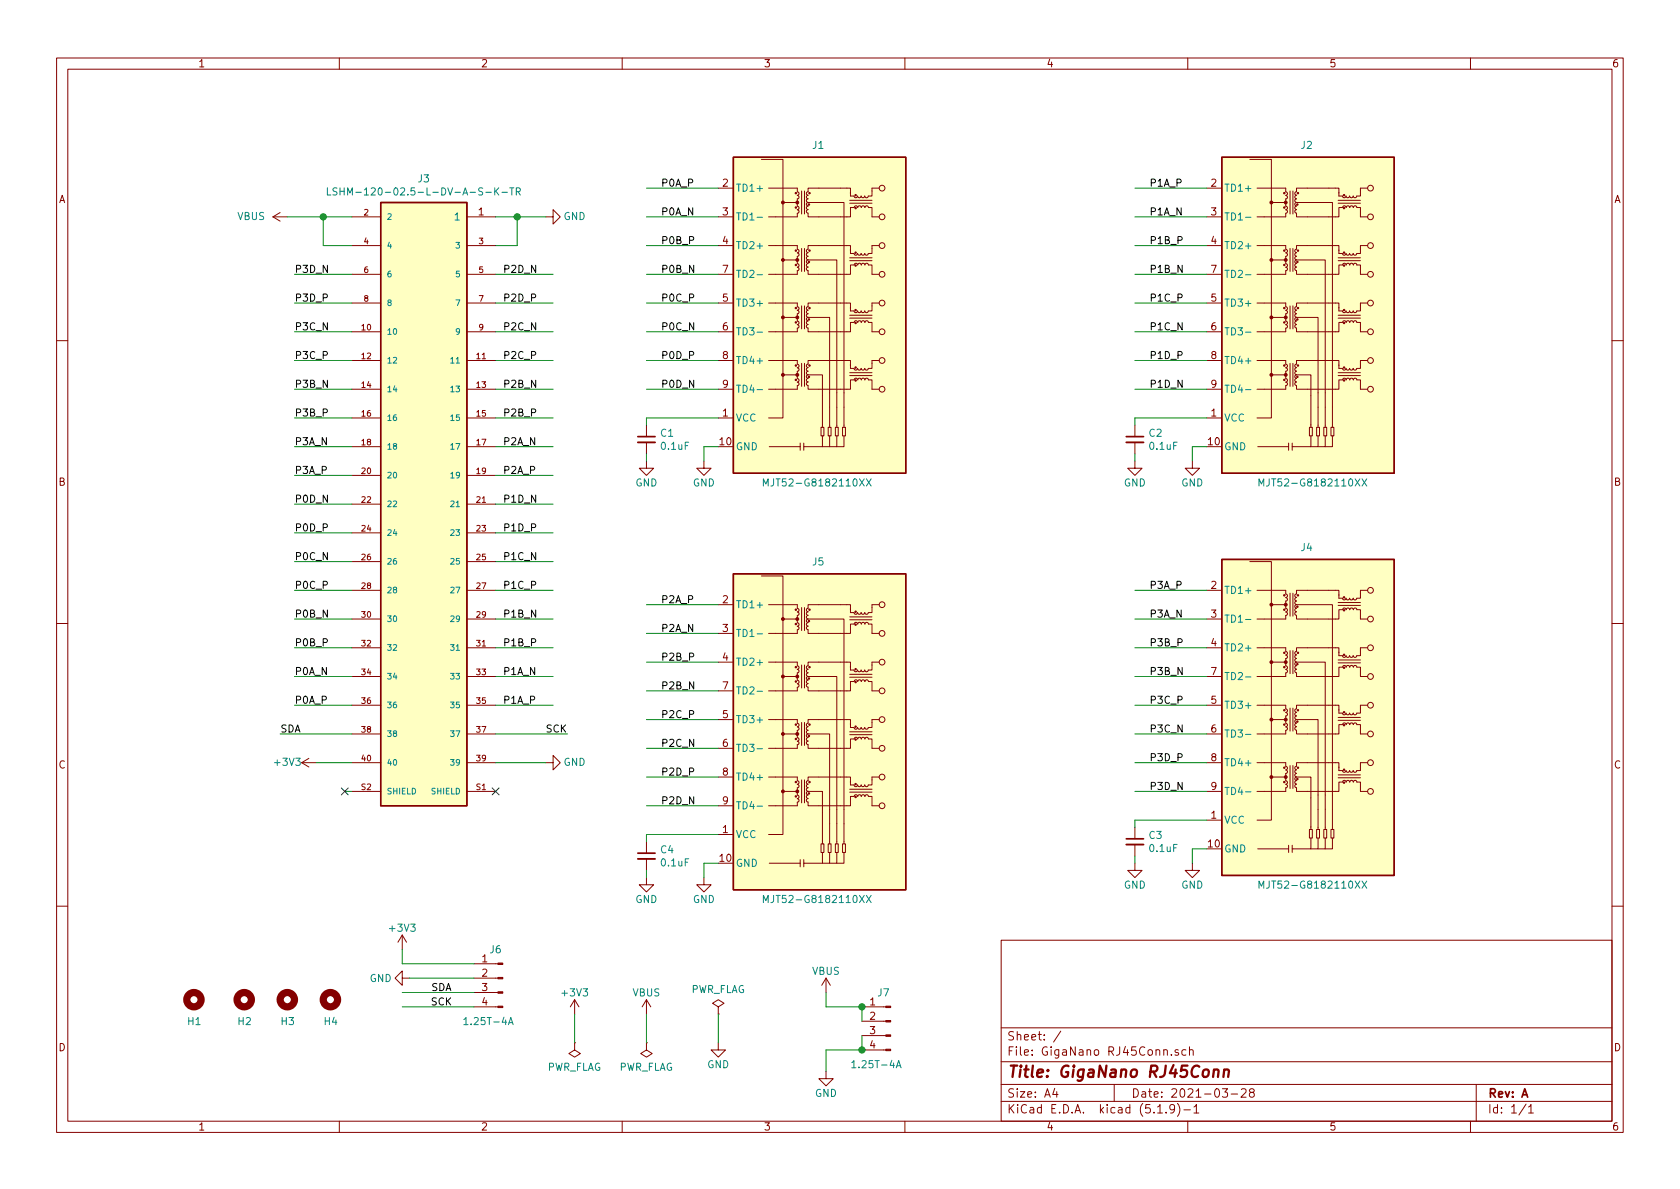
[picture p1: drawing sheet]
EESchema Schematic File Version 4
EELAYER 30 0
EELAYER END
$Descr A4 11693 8268
encoding utf-8
Sheet 1 1
Title "GigaNano RJ45Conn"
Date "2021-03-28"
Rev "A"
Comp ""
Comment1 ""
Comment2 ""
Comment3 ""
Comment4 ""
$EndDescr
Wire Wire Line
	3450 3500 3850 3500
Wire Wire Line
	2450 1900 2050 1900
Wire Wire Line
	3450 3700 3850 3700
Wire Wire Line
	3450 3900 3850 3900
Wire Wire Line
	3450 4100 3850 4100
Wire Wire Line
	3450 4300 3850 4300
Wire Wire Line
	3450 4500 3850 4500
Wire Wire Line
	3450 4700 3850 4700
Wire Wire Line
	3450 4900 3850 4900
Wire Wire Line
	2450 3500 2050 3500
Wire Wire Line
	2450 3700 2050 3700
Wire Wire Line
	2450 3900 2050 3900
Wire Wire Line
	2450 4100 2050 4100
Wire Wire Line
	2450 4300 2050 4300
Wire Wire Line
	2450 4500 2050 4500
Wire Wire Line
	2450 4700 2050 4700
Wire Wire Line
	2450 4900 2050 4900
$Comp
L power:VBUS #PWR?
U 1 1
P 2000 1500
AR Path="/5F03D72F/60735A00" Ref="#PWR?"  Part="1" 
AR Path="/5EFFD3CA/60735A00" Ref="#PWR?"  Part="1" 
AR Path="/60735A00" Ref="#PWR01"  Part="1" 
F 0 "#PWR01" H 2000 1350 50  0001 C CNN
F 1 "VBUS" V 2000 1750 50  0000 C CNN
F 2 "" H 2000 1500 50  0001 C CNN
F 3 "" H 2000 1500 50  0001 C CNN
	1    2000 1500
	0    -1   -1   0   
$EndComp
$Comp
L power:GND #PWR?
U 1 1
P 3800 1500
AR Path="/5F03D72F/60746097" Ref="#PWR?"  Part="1" 
AR Path="/5EFFD3CA/60746097" Ref="#PWR?"  Part="1" 
AR Path="/60746097" Ref="#PWR02"  Part="1" 
F 0 "#PWR02" H 3800 1250 50  0001 C CNN
F 1 "GND" V 3800 1300 50  0000 C CNN
F 2 "" H 3800 1500 50  0001 C CNN
F 3 "" H 3800 1500 50  0001 C CNN
	1    3800 1500
	0    -1   -1   0   
$EndComp
Wire Wire Line
	2450 5500 2400 5500
NoConn ~ 2400 5500
NoConn ~ 3450 5500
Text Label 1950 5100 0    50   ~ 0
SDA
Text Label 3950 5100 2    50   ~ 0
SCK
Wire Wire Line
	2450 5100 1950 5100
$Comp
L power:+3V3 #PWR?
U 1 1
P 2200 5300
AR Path="/5EFE8AAC/6075744F" Ref="#PWR?"  Part="1" 
AR Path="/5F66BF9D/6075744F" Ref="#PWR?"  Part="1" 
AR Path="/5EFFD3CA/6075744F" Ref="#PWR?"  Part="1" 
AR Path="/6075744F" Ref="#PWR07"  Part="1" 
F 0 "#PWR07" H 2200 5150 50  0001 C CNN
F 1 "+3V3" V 2200 5500 50  0000 C CNN
F 2 "" H 2200 5300 50  0001 C CNN
F 3 "" H 2200 5300 50  0001 C CNN
	1    2200 5300
	0    -1   -1   0   
$EndComp
$Comp
L power:GND #PWR?
U 1 1
P 3800 5300
AR Path="/5EFE8AAC/60757455" Ref="#PWR?"  Part="1" 
AR Path="/5F66BF9D/60757455" Ref="#PWR?"  Part="1" 
AR Path="/5EFFD3CA/60757455" Ref="#PWR?"  Part="1" 
AR Path="/60757455" Ref="#PWR08"  Part="1" 
F 0 "#PWR08" H 3800 5050 50  0001 C CNN
F 1 "GND" V 3800 5100 50  0000 C CNN
F 2 "" H 3800 5300 50  0001 C CNN
F 3 "" H 3800 5300 50  0001 C CNN
	1    3800 5300
	0    -1   -1   0   
$EndComp
Wire Wire Line
	3450 5100 3950 5100
Wire Wire Line
	3450 5300 3800 5300
Wire Wire Line
	2200 5300 2450 5300
$Comp
L GigaBloxTLE:LSHM-120-XX.X-X-DV-A-S-K J3
U 1 1
P 2950 3500
F 0 "J3" H 2950 5767 50  0000 C CNN
F 1 "LSHM-120-02.5-L-DV-A-S-K-TR" H 2950 5676 50  0000 C CNN
F 2 "GigaBloxTLE:Samtec_LSHM-120-02.5-L-DV-A-S-TR_P0.50mm_Vertical" H 2950 3500 50  0001 L BNN
F 3 "https://www.samtec.com/products/lshm-120-04.0-l-dv-a-s-k-tr" H 2950 3500 50  0001 L BNN
F 4 "CONN SELF-MATE 40POS SMD GOLD" H 2950 3500 50  0001 C CNN "Description"
F 5 "Samtec Inc." H 2950 3500 50  0001 C CNN "MNF"
F 6 "LSHM-120-02.5-L-DV-A-S-K-TR" H 2950 3500 50  0001 C CNN "MPN"
F 7 "5.263" H 2950 3500 50  0001 C CNN "Price ($)"
F 8 "5.263" H 2950 3500 50  0001 C CNN "Cost @ 100pcs"
F 9 "Mouser" H 2950 3500 50  0001 C CNN "Supplier 1"
	1    2950 3500
	-1   0    0    -1  
$EndComp
Wire Wire Line
	3450 1500 3600 1500
Wire Wire Line
	2450 1500 2250 1500
Wire Wire Line
	2450 1700 2250 1700
Wire Wire Line
	2250 1700 2250 1500
Connection ~ 2250 1500
Wire Wire Line
	2250 1500 2000 1500
Wire Wire Line
	3450 1700 3600 1700
Wire Wire Line
	3600 1700 3600 1500
Connection ~ 3600 1500
Wire Wire Line
	3600 1500 3800 1500
$Comp
L Connector:Conn_01x04_Male J?
U 1 1
P 6200 7100
AR Path="/604C846E/604D0657" Ref="J?"  Part="1" 
AR Path="/604D0657" Ref="J7"  Part="1" 
F 0 "J7" H 6250 7300 50  0000 C CNN
F 1 "1.25T-4A" H 6300 6800 50  0000 C CNN
F 2 "Connector_Molex:Molex_PicoBlade_53047-0410_1x04_P1.25mm_Vertical" H 6200 7100 50  0001 C CNN
F 3 "https://datasheet.lcsc.com/szlcsc/1810221822_BOOMELE-Boom-Precision-Elec-1-25T-4A_C145972.pdf" H 6200 7100 50  0001 C CNN
F 4 "1.25T-4A" H 6200 7100 50  0001 C CNN "MPN"
F 5 "BOOMELE" H 6200 7100 50  0001 C CNN "MNF"
F 6 "MX1.25 Header Male Pin 0.049\"(1.25mm) 4 Through Hole,P=1.25mm Wire To Board / Wire To Wire Connector RoHS" H 6200 7100 50  0001 C CNN "Description"
F 7 "" H 6200 7100 50  0001 C CNN "LCSC MPN"
F 8 "0.0173" H 6200 7100 50  0001 C CNN "Price ($)"
F 9 "C145972" H 6200 7100 50  0001 C CNN "LCSC Part#"
F 10 "0.0173" H 6200 7100 50  0001 C CNN "Cost @ 100pcs"
F 11 "LCSC" H 6200 7100 50  0001 C CNN "Supplier 1"
	1    6200 7100
	-1   0    0    -1  
$EndComp
$Comp
L power:VBUS #PWR?
U 1 1
P 5750 6900
AR Path="/5F03D72F/604D642F" Ref="#PWR?"  Part="1" 
AR Path="/5EFFD3CA/604D642F" Ref="#PWR?"  Part="1" 
AR Path="/604D642F" Ref="#PWR015"  Part="1" 
F 0 "#PWR015" H 5750 6750 50  0001 C CNN
F 1 "VBUS" H 5750 7050 50  0000 C CNN
F 2 "" H 5750 6900 50  0001 C CNN
F 3 "" H 5750 6900 50  0001 C CNN
	1    5750 6900
	1    0    0    -1  
$EndComp
$Comp
L power:GND #PWR?
U 1 1
P 5750 7450
AR Path="/5EFE8AAC/604D79D4" Ref="#PWR?"  Part="1" 
AR Path="/5F66BF9D/604D79D4" Ref="#PWR?"  Part="1" 
AR Path="/5EFFD3CA/604D79D4" Ref="#PWR?"  Part="1" 
AR Path="/604D79D4" Ref="#PWR019"  Part="1" 
F 0 "#PWR019" H 5750 7200 50  0001 C CNN
F 1 "GND" H 5750 7300 50  0000 C CNN
F 2 "" H 5750 7450 50  0001 C CNN
F 3 "" H 5750 7450 50  0001 C CNN
	1    5750 7450
	1    0    0    -1  
$EndComp
Wire Wire Line
	5750 7450 5750 7300
Wire Wire Line
	5750 7300 6000 7300
Wire Wire Line
	5750 7000 6000 7000
Wire Wire Line
	6000 7100 6000 7000
Connection ~ 6000 7000
Wire Wire Line
	6000 7200 6000 7300
Connection ~ 6000 7300
$Comp
L power:+3V3 #PWR?
U 1 1
P 2800 6600
AR Path="/5EFE8AAC/604F6EB4" Ref="#PWR?"  Part="1" 
AR Path="/5F66BF9D/604F6EB4" Ref="#PWR?"  Part="1" 
AR Path="/5EFFD3CA/604F6EB4" Ref="#PWR?"  Part="1" 
AR Path="/604F6EB4" Ref="#PWR013"  Part="1" 
F 0 "#PWR013" H 2800 6450 50  0001 C CNN
F 1 "+3V3" H 2800 6750 50  0000 C CNN
F 2 "" H 2800 6600 50  0001 C CNN
F 3 "" H 2800 6600 50  0001 C CNN
	1    2800 6600
	1    0    0    -1  
$EndComp
Wire Wire Line
	3300 6700 2800 6700
Wire Wire Line
	2800 6700 2800 6600
$Comp
L power:GND #PWR?
U 1 1
P 2850 6800
AR Path="/5EFE8AAC/604FE4B5" Ref="#PWR?"  Part="1" 
AR Path="/5F66BF9D/604FE4B5" Ref="#PWR?"  Part="1" 
AR Path="/5EFFD3CA/604FE4B5" Ref="#PWR?"  Part="1" 
AR Path="/604FE4B5" Ref="#PWR014"  Part="1" 
F 0 "#PWR014" H 2850 6550 50  0001 C CNN
F 1 "GND" V 2850 6600 50  0000 C CNN
F 2 "" H 2850 6800 50  0001 C CNN
F 3 "" H 2850 6800 50  0001 C CNN
	1    2850 6800
	0    1    1    0   
$EndComp
Wire Wire Line
	3300 6800 2850 6800
Text Label 3000 6900 0    50   ~ 0
SDA
Text Label 3150 7000 2    50   ~ 0
SCK
Wire Wire Line
	2800 6900 3300 6900
Wire Wire Line
	2800 7000 3300 7000
$Comp
L Mechanical:MountingHole H1
U 1 1
P 1350 6950
F 0 "H1" H 1300 6800 50  0000 L CNN
F 1 "MountingHole" H 1450 6905 50  0001 L CNN
F 2 "MountingHole:MountingHole_2.2mm_M2_ISO7380_Pad" H 1350 6950 50  0001 C CNN
F 3 "~" H 1350 6950 50  0001 C CNN
F 4 "Mounting hole" H 1350 6950 50  0001 C CNN "Description"
F 5 "DNP" H 1350 6950 50  0001 C CNN "LCSC Part#"
F 6 "DNP" H 1350 6950 50  0001 C CNN "MNF"
F 7 "DNP" H 1350 6950 50  0001 C CNN "MPN"
	1    1350 6950
	1    0    0    -1  
$EndComp
$Comp
L Mechanical:MountingHole H2
U 1 1
P 1700 6950
F 0 "H2" H 1650 6800 50  0000 L CNN
F 1 "MountingHole" H 1800 6905 50  0001 L CNN
F 2 "MountingHole:MountingHole_2.2mm_M2_ISO7380_Pad" H 1700 6950 50  0001 C CNN
F 3 "~" H 1700 6950 50  0001 C CNN
F 4 "Mounting hole" H 1700 6950 50  0001 C CNN "Description"
F 5 "DNP" H 1700 6950 50  0001 C CNN "LCSC Part#"
F 6 "DNP" H 1700 6950 50  0001 C CNN "MNF"
F 7 "DNP" H 1700 6950 50  0001 C CNN "MPN"
	1    1700 6950
	1    0    0    -1  
$EndComp
Text Label 2050 4900 0    50   ~ 0
P0A_P
Text Label 2050 4700 0    50   ~ 0
P0A_N
Text Label 2050 4500 0    50   ~ 0
P0B_P
Text Label 2050 4300 0    50   ~ 0
P0B_N
Text Label 2050 3700 0    50   ~ 0
P0D_P
Text Label 2050 3500 0    50   ~ 0
P0D_N
Text Label 3500 4900 0    50   ~ 0
P1A_P
Text Label 3500 4700 0    50   ~ 0
P1A_N
Text Label 3500 4500 0    50   ~ 0
P1B_P
Text Label 3500 4300 0    50   ~ 0
P1B_N
Text Label 3500 4100 0    50   ~ 0
P1C_P
Text Label 3500 3900 0    50   ~ 0
P1C_N
Text Label 3500 3700 0    50   ~ 0
P1D_P
Text Label 3500 3500 0    50   ~ 0
P1D_N
Text Label 2050 4100 0    50   ~ 0
P0C_P
Text Label 2050 3900 0    50   ~ 0
P0C_N
Text Label 3500 3300 0    50   ~ 0
P2A_P
Text Label 4600 1500 0    50   ~ 0
P0A_N
Text Label 4600 1300 0    50   ~ 0
P0A_P
Text Label 4600 1700 0    50   ~ 0
P0B_P
Text Label 4600 1900 0    50   ~ 0
P0B_N
Text Label 4600 2100 0    50   ~ 0
P0C_P
Text Label 4600 2300 0    50   ~ 0
P0C_N
Text Label 4600 2500 0    50   ~ 0
P0D_P
Text Label 4600 2700 0    50   ~ 0
P0D_N
Text Label 8000 1500 0    50   ~ 0
P1A_N
Text Label 8000 1700 0    50   ~ 0
P1B_P
Text Label 8000 1900 0    50   ~ 0
P1B_N
Text Label 8000 2100 0    50   ~ 0
P1C_P
Text Label 8000 2300 0    50   ~ 0
P1C_N
Text Label 8000 2500 0    50   ~ 0
P1D_P
Text Label 8000 2700 0    50   ~ 0
P1D_N
Text Label 4600 4200 0    50   ~ 0
P2A_P
Text Label 4600 4400 0    50   ~ 0
P2A_N
Text Label 4600 4600 0    50   ~ 0
P2B_P
Text Label 4600 4800 0    50   ~ 0
P2B_N
Text Label 4600 5000 0    50   ~ 0
P2C_P
Text Label 4600 5200 0    50   ~ 0
P2C_N
Text Label 4600 5400 0    50   ~ 0
P2D_P
Text Label 4600 5600 0    50   ~ 0
P2D_N
Text Label 8000 4100 0    50   ~ 0
P3A_P
Text Label 8000 4300 0    50   ~ 0
P3A_N
Text Label 8000 4700 0    50   ~ 0
P3B_N
Text Label 8000 4500 0    50   ~ 0
P3B_P
Text Label 8000 5100 0    50   ~ 0
P3C_N
Text Label 8000 4900 0    50   ~ 0
P3C_P
Text Label 8000 5300 0    50   ~ 0
P3D_P
Wire Wire Line
	5750 6900 5750 7000
$Comp
L power:PWR_FLAG #FLG03
U 1 1
P 4500 7250
F 0 "#FLG03" H 4500 7325 50  0001 C CNN
F 1 "PWR_FLAG" H 4500 7423 50  0000 C CNN
F 2 "" H 4500 7250 50  0001 C CNN
F 3 "~" H 4500 7250 50  0001 C CNN
	1    4500 7250
	-1   0    0    1   
$EndComp
$Comp
L power:PWR_FLAG #FLG01
U 1 1
P 5000 7050
F 0 "#FLG01" H 5000 7125 50  0001 C CNN
F 1 "PWR_FLAG" H 5000 7223 50  0000 C CNN
F 2 "" H 5000 7050 50  0001 C CNN
F 3 "~" H 5000 7050 50  0001 C CNN
	1    5000 7050
	1    0    0    -1  
$EndComp
$Comp
L power:VBUS #PWR?
U 1 1
P 4500 7050
AR Path="/5F03D72F/6049DC41" Ref="#PWR?"  Part="1" 
AR Path="/5EFFD3CA/6049DC41" Ref="#PWR?"  Part="1" 
AR Path="/6049DC41" Ref="#PWR017"  Part="1" 
F 0 "#PWR017" H 4500 6900 50  0001 C CNN
F 1 "VBUS" H 4500 7200 50  0000 C CNN
F 2 "" H 4500 7050 50  0001 C CNN
F 3 "" H 4500 7050 50  0001 C CNN
	1    4500 7050
	1    0    0    -1  
$EndComp
$Comp
L power:GND #PWR?
U 1 1
P 5000 7250
AR Path="/5EFE8AAC/6049E654" Ref="#PWR?"  Part="1" 
AR Path="/5F66BF9D/6049E654" Ref="#PWR?"  Part="1" 
AR Path="/5EFFD3CA/6049E654" Ref="#PWR?"  Part="1" 
AR Path="/6049E654" Ref="#PWR018"  Part="1" 
F 0 "#PWR018" H 5000 7000 50  0001 C CNN
F 1 "GND" H 5000 7100 50  0000 C CNN
F 2 "" H 5000 7250 50  0001 C CNN
F 3 "" H 5000 7250 50  0001 C CNN
	1    5000 7250
	1    0    0    -1  
$EndComp
Wire Wire Line
	4500 7250 4500 7050
Wire Wire Line
	5000 7250 5000 7050
$Comp
L power:+3V3 #PWR?
U 1 1
P 4000 7050
AR Path="/5EFE8AAC/604AD7D4" Ref="#PWR?"  Part="1" 
AR Path="/5F66BF9D/604AD7D4" Ref="#PWR?"  Part="1" 
AR Path="/5EFFD3CA/604AD7D4" Ref="#PWR?"  Part="1" 
AR Path="/604AD7D4" Ref="#PWR016"  Part="1" 
F 0 "#PWR016" H 4000 6900 50  0001 C CNN
F 1 "+3V3" H 4000 7200 50  0000 C CNN
F 2 "" H 4000 7050 50  0001 C CNN
F 3 "" H 4000 7050 50  0001 C CNN
	1    4000 7050
	1    0    0    -1  
$EndComp
$Comp
L power:PWR_FLAG #FLG02
U 1 1
P 4000 7250
F 0 "#FLG02" H 4000 7325 50  0001 C CNN
F 1 "PWR_FLAG" H 4000 7423 50  0000 C CNN
F 2 "" H 4000 7250 50  0001 C CNN
F 3 "~" H 4000 7250 50  0001 C CNN
	1    4000 7250
	-1   0    0    1   
$EndComp
Wire Wire Line
	4000 7250 4000 7050
Text Label 8000 1300 0    50   ~ 0
P1A_P
Text Label 8000 5500 0    50   ~ 0
P3D_N
Text Label 2050 1900 0    50   ~ 0
P3D_N
Text Label 2050 2100 0    50   ~ 0
P3D_P
Text Label 2050 2300 0    50   ~ 0
P3C_N
Text Label 2050 2500 0    50   ~ 0
P3C_P
Text Label 2050 2700 0    50   ~ 0
P3B_N
Text Label 2050 2900 0    50   ~ 0
P3B_P
Text Label 2050 3100 0    50   ~ 0
P3A_N
Text Label 2050 3300 0    50   ~ 0
P3A_P
Text Label 3500 1900 0    50   ~ 0
P2D_N
Text Label 3500 2100 0    50   ~ 0
P2D_P
Text Label 3500 2300 0    50   ~ 0
P2C_N
Text Label 3500 2500 0    50   ~ 0
P2C_P
Text Label 3500 2700 0    50   ~ 0
P2B_N
Text Label 3500 2900 0    50   ~ 0
P2B_P
Text Label 3500 3100 0    50   ~ 0
P2A_N
Wire Wire Line
	3450 3300 3850 3300
Wire Wire Line
	3450 3100 3850 3100
Wire Wire Line
	3450 2900 3850 2900
Wire Wire Line
	3450 2700 3850 2700
Wire Wire Line
	3450 2500 3850 2500
Wire Wire Line
	3450 2300 3850 2300
Wire Wire Line
	3450 2100 3850 2100
Wire Wire Line
	3450 1900 3850 1900
Wire Wire Line
	2450 3300 2050 3300
Wire Wire Line
	2450 3100 2050 3100
Wire Wire Line
	2450 2900 2050 2900
Wire Wire Line
	2450 2700 2050 2700
Wire Wire Line
	2450 2500 2050 2500
Wire Wire Line
	2450 2300 2050 2300
Wire Wire Line
	2450 2100 2050 2100
$Comp
L Connector:Conn_01x04_Male J?
U 1 1
P 3500 6800
AR Path="/604C846E/60500FAA" Ref="J?"  Part="1" 
AR Path="/60500FAA" Ref="J6"  Part="1" 
F 0 "J6" H 3550 7000 50  0000 C CNN
F 1 "1.25T-4A" H 3600 6500 50  0000 C CNN
F 2 "Connector_Molex:Molex_PicoBlade_53047-0410_1x04_P1.25mm_Vertical" H 3500 6800 50  0001 C CNN
F 3 "https://datasheet.lcsc.com/szlcsc/1810221822_BOOMELE-Boom-Precision-Elec-1-25T-4A_C145972.pdf" H 3500 6800 50  0001 C CNN
F 4 "1.25T-4A" H 3500 6800 50  0001 C CNN "MPN"
F 5 "BOOMELE" H 3500 6800 50  0001 C CNN "MNF"
F 6 "MX1.25 Header Male Pin 0.049\"(1.25mm) 4 Through Hole,P=1.25mm Wire To Board / Wire To Wire Connector RoHS" H 3500 6800 50  0001 C CNN "Description"
F 7 "" H 3500 6800 50  0001 C CNN "LCSC MPN"
F 8 "0.0173" H 3500 6800 50  0001 C CNN "Price ($)"
F 9 "C145972" H 3500 6800 50  0001 C CNN "LCSC Part#"
F 10 "0.0173" H 3500 6800 50  0001 C CNN "Cost @ 100pcs"
F 11 "LCSC" H 3500 6800 50  0001 C CNN "Supplier 1"
	1    3500 6800
	-1   0    0    -1  
$EndComp
Wire Wire Line
	5000 1500 4500 1500
Wire Wire Line
	4500 1300 5000 1300
Wire Wire Line
	5000 1900 4500 1900
Wire Wire Line
	4500 1700 5000 1700
Wire Wire Line
	5000 2300 4500 2300
Wire Wire Line
	4500 2100 5000 2100
Wire Wire Line
	5000 2700 4500 2700
Wire Wire Line
	4500 2500 5000 2500
Wire Wire Line
	8400 1500 7900 1500
Wire Wire Line
	7900 1300 8400 1300
Wire Wire Line
	8400 1900 7900 1900
Wire Wire Line
	7900 1700 8400 1700
Wire Wire Line
	8400 2300 7900 2300
Wire Wire Line
	7900 2100 8400 2100
Wire Wire Line
	8400 2700 7900 2700
Wire Wire Line
	7900 2500 8400 2500
Wire Wire Line
	8400 4300 7900 4300
Wire Wire Line
	7900 4100 8400 4100
Wire Wire Line
	8400 4700 7900 4700
Wire Wire Line
	7900 4500 8400 4500
Wire Wire Line
	8400 5100 7900 5100
Wire Wire Line
	7900 4900 8400 4900
Wire Wire Line
	8400 5500 7900 5500
Wire Wire Line
	7900 5300 8400 5300
Wire Wire Line
	5000 4400 4500 4400
Wire Wire Line
	4500 4200 5000 4200
Wire Wire Line
	5000 4800 4500 4800
Wire Wire Line
	4500 4600 5000 4600
Wire Wire Line
	5000 5200 4500 5200
Wire Wire Line
	4500 5000 5000 5000
Wire Wire Line
	5000 5600 4500 5600
Wire Wire Line
	4500 5400 5000 5400
$Comp
L power:GND #PWR?
U 1 1
P 4900 6100
AR Path="/5EFE8AAC/605CA186" Ref="#PWR?"  Part="1" 
AR Path="/5F66BF9D/605CA186" Ref="#PWR?"  Part="1" 
AR Path="/5EFFD3CA/605CA186" Ref="#PWR?"  Part="1" 
AR Path="/605CA186" Ref="#PWR012"  Part="1" 
F 0 "#PWR012" H 4900 5850 50  0001 C CNN
F 1 "GND" H 4900 5950 50  0000 C CNN
F 2 "" H 4900 6100 50  0001 C CNN
F 3 "" H 4900 6100 50  0001 C CNN
	1    4900 6100
	1    0    0    -1  
$EndComp
Wire Wire Line
	4900 6000 4900 6100
Wire Wire Line
	4900 6000 5000 6000
$Comp
L power:GND #PWR?
U 1 1
P 8300 6000
AR Path="/5EFE8AAC/605CDE71" Ref="#PWR?"  Part="1" 
AR Path="/5F66BF9D/605CDE71" Ref="#PWR?"  Part="1" 
AR Path="/5EFFD3CA/605CDE71" Ref="#PWR?"  Part="1" 
AR Path="/605CDE71" Ref="#PWR010"  Part="1" 
F 0 "#PWR010" H 8300 5750 50  0001 C CNN
F 1 "GND" H 8300 5850 50  0000 C CNN
F 2 "" H 8300 6000 50  0001 C CNN
F 3 "" H 8300 6000 50  0001 C CNN
	1    8300 6000
	1    0    0    -1  
$EndComp
Wire Wire Line
	8300 5900 8300 6000
Wire Wire Line
	8300 5900 8400 5900
$Comp
L power:GND #PWR?
U 1 1
P 8300 3200
AR Path="/5EFE8AAC/605D1AB8" Ref="#PWR?"  Part="1" 
AR Path="/5F66BF9D/605D1AB8" Ref="#PWR?"  Part="1" 
AR Path="/5EFFD3CA/605D1AB8" Ref="#PWR?"  Part="1" 
AR Path="/605D1AB8" Ref="#PWR06"  Part="1" 
F 0 "#PWR06" H 8300 2950 50  0001 C CNN
F 1 "GND" H 8300 3050 50  0000 C CNN
F 2 "" H 8300 3200 50  0001 C CNN
F 3 "" H 8300 3200 50  0001 C CNN
	1    8300 3200
	1    0    0    -1  
$EndComp
Wire Wire Line
	8300 3100 8300 3200
Wire Wire Line
	8300 3100 8400 3100
$Comp
L GigaBloxTLE:MJT52-G8182110XX J1
U 1 1
P 5700 2000
F 0 "J1" H 5650 3000 50  0000 L CNN
F 1 "MJT52-G8182110XX" H 5300 650 50  0000 L CNN
F 2 "GigaBloxTLE:RJ45_Wayconn_MJT52-G8182110XX_Vertical" H 5695 705 50  0001 C CNN
F 3 "https://wayconn.com/wp-content/uploads/datasheet/MJT52-G8182111XX.pdf" H 5695 705 50  0001 C CNN
F 4 "Wayconn" H 5700 2000 50  0001 C CNN "MNF"
F 5 "MJT52-G8182110XX" H 5700 2000 50  0001 C CNN "MPN"
F 6 "RJ45 Vertical 1000M Intergrated Transformer Without Led" H 5700 2000 50  0001 C CNN "Description"
F 7 "1.24" H 5700 2000 50  0001 C CNN "Cost @ 100pcs"
F 8 "Wayconn" H 5700 2000 50  0001 C CNN "Supplier 1"
F 9 "1.24" H 5700 2000 50  0001 C CNN "Price ($)"
	1    5700 2000
	1    0    0    -1  
$EndComp
$Comp
L power:GND #PWR?
U 1 1
P 4900 3200
AR Path="/5EFE8AAC/6054768C" Ref="#PWR?"  Part="1" 
AR Path="/5F66BF9D/6054768C" Ref="#PWR?"  Part="1" 
AR Path="/5EFFD3CA/6054768C" Ref="#PWR?"  Part="1" 
AR Path="/6054768C" Ref="#PWR04"  Part="1" 
F 0 "#PWR04" H 4900 2950 50  0001 C CNN
F 1 "GND" H 4900 3050 50  0000 C CNN
F 2 "" H 4900 3200 50  0001 C CNN
F 3 "" H 4900 3200 50  0001 C CNN
	1    4900 3200
	1    0    0    -1  
$EndComp
Wire Wire Line
	4900 3100 4900 3200
Wire Wire Line
	4900 3100 5000 3100
$Comp
L GigaBloxTLE:MJT52-G8182110XX J2
U 1 1
P 9100 2000
F 0 "J2" H 9050 3000 50  0000 L CNN
F 1 "MJT52-G8182110XX" H 8750 650 50  0000 L CNN
F 2 "GigaBloxTLE:RJ45_Wayconn_MJT52-G8182110XX_Vertical" H 9095 705 50  0001 C CNN
F 3 "https://wayconn.com/wp-content/uploads/datasheet/MJT52-G8182111XX.pdf" H 9095 705 50  0001 C CNN
F 4 "Wayconn" H 9100 2000 50  0001 C CNN "MNF"
F 5 "MJT52-G8182110XX" H 9100 2000 50  0001 C CNN "MPN"
F 6 "RJ45 Vertical 1000M Intergrated Transformer Without Led" H 9100 2000 50  0001 C CNN "Description"
F 7 "1.24" H 9100 2000 50  0001 C CNN "Cost @ 100pcs"
F 8 "Wayconn" H 9100 2000 50  0001 C CNN "Supplier 1"
F 9 "1.24" H 9100 2000 50  0001 C CNN "Price ($)"
	1    9100 2000
	1    0    0    -1  
$EndComp
$Comp
L GigaBloxTLE:MJT52-G8182110XX J5
U 1 1
P 5700 4900
F 0 "J5" H 5650 5900 50  0000 L CNN
F 1 "MJT52-G8182110XX" H 5300 3550 50  0000 L CNN
F 2 "GigaBloxTLE:RJ45_Wayconn_MJT52-G8182110XX_Vertical" H 5695 3605 50  0001 C CNN
F 3 "https://wayconn.com/wp-content/uploads/datasheet/MJT52-G8182111XX.pdf" H 5695 3605 50  0001 C CNN
F 4 "Wayconn" H 5700 4900 50  0001 C CNN "MNF"
F 5 "MJT52-G8182110XX" H 5700 4900 50  0001 C CNN "MPN"
F 6 "RJ45 Vertical 1000M Intergrated Transformer Without Led" H 5700 4900 50  0001 C CNN "Description"
F 7 "1.24" H 5700 4900 50  0001 C CNN "Cost @ 100pcs"
F 8 "Wayconn" H 5700 4900 50  0001 C CNN "Supplier 1"
F 9 "1.24" H 5700 4900 50  0001 C CNN "Price ($)"
	1    5700 4900
	1    0    0    -1  
$EndComp
$Comp
L GigaBloxTLE:MJT52-G8182110XX J4
U 1 1
P 9100 4800
F 0 "J4" H 9050 5800 50  0000 L CNN
F 1 "MJT52-G8182110XX" H 8750 3450 50  0000 L CNN
F 2 "GigaBloxTLE:RJ45_Wayconn_MJT52-G8182110XX_Vertical" H 9095 3505 50  0001 C CNN
F 3 "https://wayconn.com/wp-content/uploads/datasheet/MJT52-G8182111XX.pdf" H 9095 3505 50  0001 C CNN
F 4 "Wayconn" H 9100 4800 50  0001 C CNN "MNF"
F 5 "MJT52-G8182110XX" H 9100 4800 50  0001 C CNN "MPN"
F 6 "RJ45 Vertical 1000M Intergrated Transformer Without Led" H 9100 4800 50  0001 C CNN "Description"
F 7 "1.24" H 9100 4800 50  0001 C CNN "Cost @ 100pcs"
F 8 "Wayconn" H 9100 4800 50  0001 C CNN "Supplier 1"
F 9 "1.24" H 9100 4800 50  0001 C CNN "Price ($)"
	1    9100 4800
	1    0    0    -1  
$EndComp
$Comp
L Device:C_Small C1
U 1 1
P 4500 3050
F 0 "C1" H 4592 3096 50  0000 L CNN
F 1 "0.1uF" H 4592 3005 50  0000 L CNN
F 2 "Capacitor_SMD:C_0402_1005Metric" H 4500 3050 50  0001 C CNN
F 3 "~" H 4500 3050 50  0001 C CNN
F 4 "0.0043" H 4500 3050 50  0001 C CNN "Cost @ 100pcs"
F 5 "100nF ±10% 50V X7R 0402 Multilayer Ceramic Capacitors MLCC - SMD/SMT RoHS" H 4500 3050 50  0001 C CNN "Description"
F 6 "C131394" H 4500 3050 50  0001 C CNN "LCSC Part#"
F 7 "YAGEO" H 4500 3050 50  0001 C CNN "MNF"
F 8 "CC0402KRX7R9BB104" H 4500 3050 50  0001 C CNN "MPN"
F 9 "LCSC" H 4500 3050 50  0001 C CNN "Supplier 1"
F 10 "0.0043" H 4500 3050 50  0001 C CNN "Price ($)"
	1    4500 3050
	1    0    0    -1  
$EndComp
Wire Wire Line
	5000 2900 4500 2900
Wire Wire Line
	4500 2900 4500 2950
$Comp
L power:GND #PWR?
U 1 1
P 4500 3200
AR Path="/5EFE8AAC/606433D2" Ref="#PWR?"  Part="1" 
AR Path="/5F66BF9D/606433D2" Ref="#PWR?"  Part="1" 
AR Path="/5EFFD3CA/606433D2" Ref="#PWR?"  Part="1" 
AR Path="/606433D2" Ref="#PWR03"  Part="1" 
F 0 "#PWR03" H 4500 2950 50  0001 C CNN
F 1 "GND" H 4500 3050 50  0000 C CNN
F 2 "" H 4500 3200 50  0001 C CNN
F 3 "" H 4500 3200 50  0001 C CNN
	1    4500 3200
	1    0    0    -1  
$EndComp
Wire Wire Line
	4500 3200 4500 3150
$Comp
L Device:C_Small C2
U 1 1
P 7900 3050
F 0 "C2" H 7992 3096 50  0000 L CNN
F 1 "0.1uF" H 7992 3005 50  0000 L CNN
F 2 "Capacitor_SMD:C_0402_1005Metric" H 7900 3050 50  0001 C CNN
F 3 "~" H 7900 3050 50  0001 C CNN
F 4 "0.0043" H 7900 3050 50  0001 C CNN "Cost @ 100pcs"
F 5 "100nF ±10% 50V X7R 0402 Multilayer Ceramic Capacitors MLCC - SMD/SMT RoHS" H 7900 3050 50  0001 C CNN "Description"
F 6 "C131394" H 7900 3050 50  0001 C CNN "LCSC Part#"
F 7 "YAGEO" H 7900 3050 50  0001 C CNN "MNF"
F 8 "CC0402KRX7R9BB104" H 7900 3050 50  0001 C CNN "MPN"
F 9 "LCSC" H 7900 3050 50  0001 C CNN "Supplier 1"
F 10 "0.0043" H 7900 3050 50  0001 C CNN "Price ($)"
	1    7900 3050
	1    0    0    -1  
$EndComp
Wire Wire Line
	8400 2900 7900 2900
Wire Wire Line
	7900 2900 7900 2950
$Comp
L power:GND #PWR?
U 1 1
P 7900 3200
AR Path="/5EFE8AAC/60648D88" Ref="#PWR?"  Part="1" 
AR Path="/5F66BF9D/60648D88" Ref="#PWR?"  Part="1" 
AR Path="/5EFFD3CA/60648D88" Ref="#PWR?"  Part="1" 
AR Path="/60648D88" Ref="#PWR05"  Part="1" 
F 0 "#PWR05" H 7900 2950 50  0001 C CNN
F 1 "GND" H 7900 3050 50  0000 C CNN
F 2 "" H 7900 3200 50  0001 C CNN
F 3 "" H 7900 3200 50  0001 C CNN
	1    7900 3200
	1    0    0    -1  
$EndComp
Wire Wire Line
	7900 3200 7900 3150
$Comp
L Device:C_Small C4
U 1 1
P 4500 5950
F 0 "C4" H 4592 5996 50  0000 L CNN
F 1 "0.1uF" H 4592 5905 50  0000 L CNN
F 2 "Capacitor_SMD:C_0402_1005Metric" H 4500 5950 50  0001 C CNN
F 3 "~" H 4500 5950 50  0001 C CNN
F 4 "0.0043" H 4500 5950 50  0001 C CNN "Cost @ 100pcs"
F 5 "100nF ±10% 50V X7R 0402 Multilayer Ceramic Capacitors MLCC - SMD/SMT RoHS" H 4500 5950 50  0001 C CNN "Description"
F 6 "C131394" H 4500 5950 50  0001 C CNN "LCSC Part#"
F 7 "YAGEO" H 4500 5950 50  0001 C CNN "MNF"
F 8 "CC0402KRX7R9BB104" H 4500 5950 50  0001 C CNN "MPN"
F 9 "LCSC" H 4500 5950 50  0001 C CNN "Supplier 1"
F 10 "0.0043" H 4500 5950 50  0001 C CNN "Price ($)"
	1    4500 5950
	1    0    0    -1  
$EndComp
Wire Wire Line
	5000 5800 4500 5800
Wire Wire Line
	4500 5800 4500 5850
$Comp
L power:GND #PWR?
U 1 1
P 4500 6100
AR Path="/5EFE8AAC/6064DE7B" Ref="#PWR?"  Part="1" 
AR Path="/5F66BF9D/6064DE7B" Ref="#PWR?"  Part="1" 
AR Path="/5EFFD3CA/6064DE7B" Ref="#PWR?"  Part="1" 
AR Path="/6064DE7B" Ref="#PWR011"  Part="1" 
F 0 "#PWR011" H 4500 5850 50  0001 C CNN
F 1 "GND" H 4500 5950 50  0000 C CNN
F 2 "" H 4500 6100 50  0001 C CNN
F 3 "" H 4500 6100 50  0001 C CNN
	1    4500 6100
	1    0    0    -1  
$EndComp
Wire Wire Line
	4500 6100 4500 6050
$Comp
L Device:C_Small C3
U 1 1
P 7900 5850
F 0 "C3" H 7992 5896 50  0000 L CNN
F 1 "0.1uF" H 7992 5805 50  0000 L CNN
F 2 "Capacitor_SMD:C_0402_1005Metric" H 7900 5850 50  0001 C CNN
F 3 "~" H 7900 5850 50  0001 C CNN
F 4 "0.0043" H 7900 5850 50  0001 C CNN "Cost @ 100pcs"
F 5 "100nF ±10% 50V X7R 0402 Multilayer Ceramic Capacitors MLCC - SMD/SMT RoHS" H 7900 5850 50  0001 C CNN "Description"
F 6 "C131394" H 7900 5850 50  0001 C CNN "LCSC Part#"
F 7 "YAGEO" H 7900 5850 50  0001 C CNN "MNF"
F 8 "CC0402KRX7R9BB104" H 7900 5850 50  0001 C CNN "MPN"
F 9 "LCSC" H 7900 5850 50  0001 C CNN "Supplier 1"
F 10 "0.0043" H 7900 5850 50  0001 C CNN "Price ($)"
	1    7900 5850
	1    0    0    -1  
$EndComp
Wire Wire Line
	8400 5700 7900 5700
Wire Wire Line
	7900 5700 7900 5750
$Comp
L power:GND #PWR?
U 1 1
P 7900 6000
AR Path="/5EFE8AAC/60652612" Ref="#PWR?"  Part="1" 
AR Path="/5F66BF9D/60652612" Ref="#PWR?"  Part="1" 
AR Path="/5EFFD3CA/60652612" Ref="#PWR?"  Part="1" 
AR Path="/60652612" Ref="#PWR09"  Part="1" 
F 0 "#PWR09" H 7900 5750 50  0001 C CNN
F 1 "GND" H 7900 5850 50  0000 C CNN
F 2 "" H 7900 6000 50  0001 C CNN
F 3 "" H 7900 6000 50  0001 C CNN
	1    7900 6000
	1    0    0    -1  
$EndComp
Wire Wire Line
	7900 6000 7900 5950
$Comp
L Mechanical:MountingHole H3
U 1 1
P 2000 6950
F 0 "H3" H 1950 6800 50  0000 L CNN
F 1 "MountingHole" H 2100 6905 50  0001 L CNN
F 2 "MountingHole:MountingHole_2.2mm_M2_ISO7380_Pad" H 2000 6950 50  0001 C CNN
F 3 "~" H 2000 6950 50  0001 C CNN
F 4 "Mounting hole" H 2000 6950 50  0001 C CNN "Description"
F 5 "DNP" H 2000 6950 50  0001 C CNN "LCSC Part#"
F 6 "DNP" H 2000 6950 50  0001 C CNN "MNF"
F 7 "DNP" H 2000 6950 50  0001 C CNN "MPN"
	1    2000 6950
	1    0    0    -1  
$EndComp
$Comp
L Mechanical:MountingHole H4
U 1 1
P 2300 6950
F 0 "H4" H 2250 6800 50  0000 L CNN
F 1 "MountingHole" H 2400 6905 50  0001 L CNN
F 2 "MountingHole:MountingHole_2.2mm_M2_ISO7380_Pad" H 2300 6950 50  0001 C CNN
F 3 "~" H 2300 6950 50  0001 C CNN
F 4 "Mounting hole" H 2300 6950 50  0001 C CNN "Description"
F 5 "DNP" H 2300 6950 50  0001 C CNN "LCSC Part#"
F 6 "DNP" H 2300 6950 50  0001 C CNN "MNF"
F 7 "DNP" H 2300 6950 50  0001 C CNN "MPN"
	1    2300 6950
	1    0    0    -1  
$EndComp
$EndSCHEMATC
